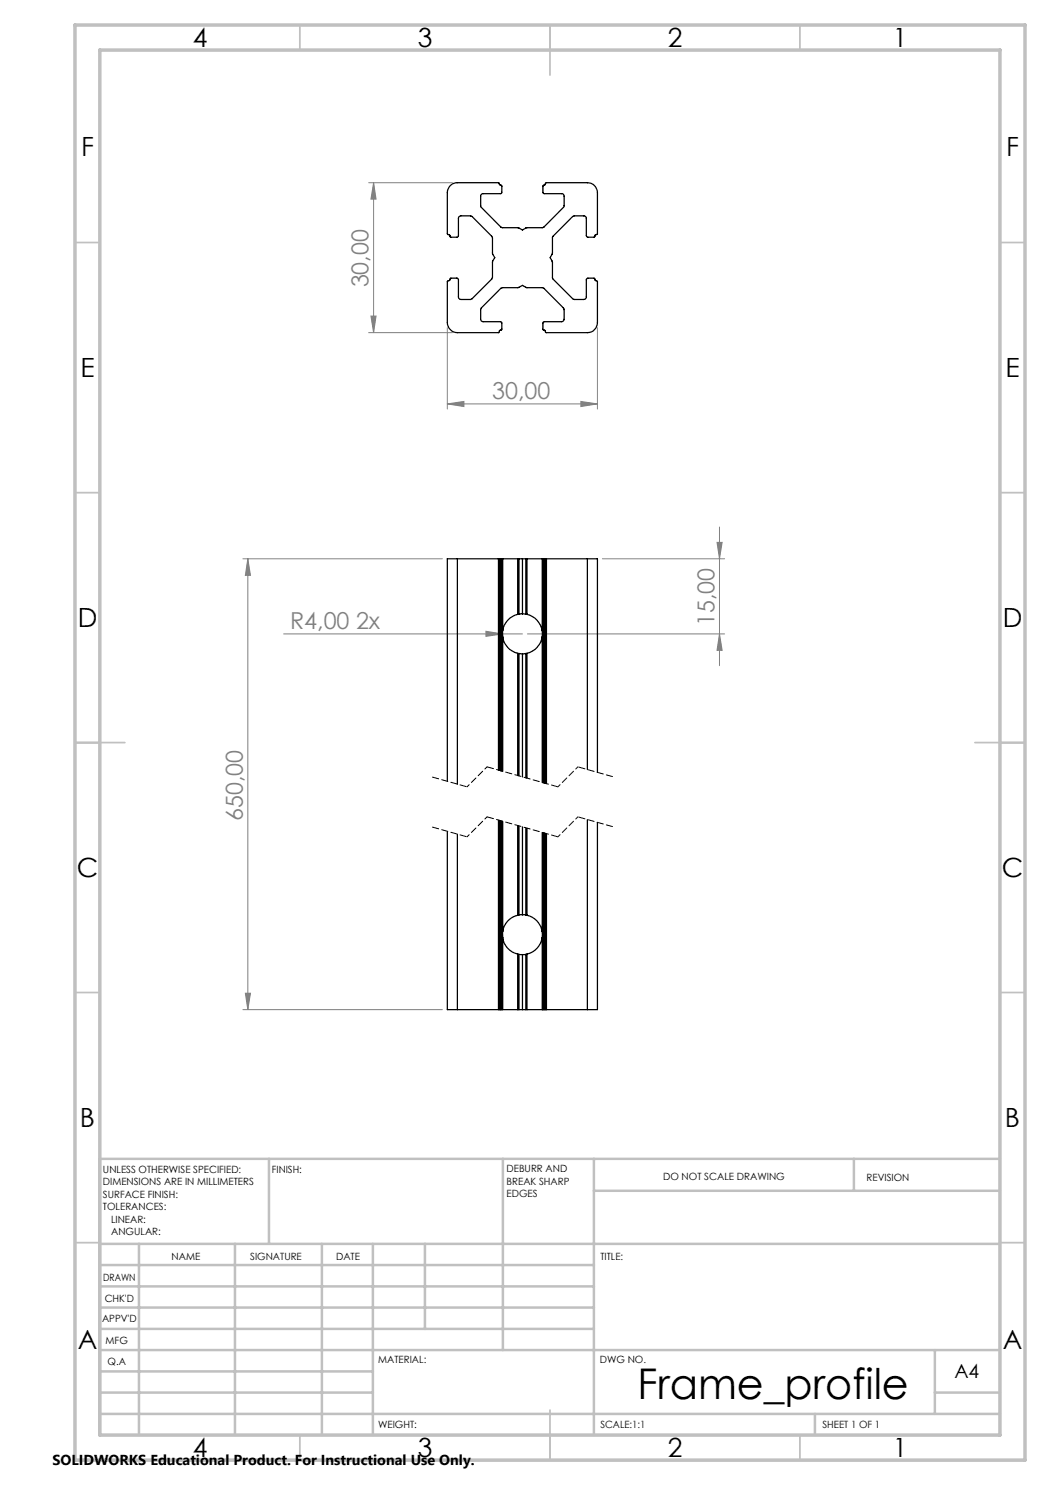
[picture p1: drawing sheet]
<svg xmlns="http://www.w3.org/2000/svg" width="210mm" height="297mm" viewBox="0 0 210 297" stroke-linecap="round" stroke-linejoin="round" font-family="sans-serif">
<g fill="none" stroke="#808080" stroke-width=".2">
<path d="M73.7 36.5h16.8M74.7 36.5v30M74.7 36.5l.5 3.3h-1zM73.7 66.5h16.8M74.2 63.2h1l-.5 3.3zM89.5 65.5v16.3M119.5 65.5v16.3M89.5 80.8l3.3-.5v1zM89.5 80.8h30M116.2 80.3l3.3 .5-3.3 .5zM48.6 111.8h39.9M49.6 111.8l.5 3.3h-1z"/>
<path d="M49.6 111.8v90.1M120.5 111.8h24.4M143.4 108.5h1l-.5 3.3zM143.9 105.4v27.7M56.7 126.8h47.8M97.2 126.3l3.3 .5-3.3 .5zM100.5 127.1l.1 .6M105.5 126.8h39.4M143.9 126.8l.5 3.3h-1zM49.1 198.6h1l-.5 3.3zM48.6 201.9h39.9"/>
</g>
<path d="M93.4 157.4l-7.1-2M122.7 155.4l-7.1-2M93.4 167.4l-7.1-2M122.7 165.4l-7.1-2" fill="none" stroke="#000" stroke-width=".2" stroke-dasharray="1.3 .6" stroke-dashoffset="-.2"/>
<path d="M97.4 153.4l-4 4M115.6 153.4l-4 4M97.4 163.4l-4 4M115.6 163.4l-4 4" fill="none" stroke="#000" stroke-width=".2" stroke-dasharray="1.3 .6" stroke-dashoffset=".7"/>
<path d="M111.6 157.4l-14.2-4M111.6 167.4l-14.2-4" fill="none" stroke="#000" stroke-width=".2" stroke-dasharray="1.3 .6" stroke-dashoffset="-.1"/>
<g fill="none" stroke="#c0c0c0" stroke-width=".35">
<path d="M60 5v5M110 5v10M160 5v5M15 48.5h5M200 48.5h5M15 98.5h5M200 98.5h5M15 148.5h10M195 148.5h10M15 198.5h5M200 198.5h5M15 248.5h5"/>
<path d="M200 248.5h5M60 287v5M110 282v10M160 287v5"/>
</g>
<g fill="none" stroke="#c0c0c0" stroke-width=".5">
<path d="M53.8 231.8v17M100.6 231.8v38.2M118.8 231.8v55.2M118.8 238.2h81.2M170.8 231.8v6.4M200 231.8h-180v55.2M20 248.8h180M20 257.3h98.8M20 253h98.8M27.8 248.8v38.2M47 248.8v38.2M64.4 248.8v38.2"/>
<path d="M74.6 248.8v38.2M85 248.8v17M20 265.8h98.8M20 261.5h98.8M20 278.5h54.6M20 274.3h54.6M20 270h180M187 278.5h13M187 270v12.8M20 282.8h180M163 282.8v4.2"/>
</g>
<path d="M15 5h190v287h-190zM20 10h180v277h-180z" fill="none" stroke="#c0c0c0" stroke-width=".7"/>
<g fill="#808080">
<path d="M97.2 126.3l3.3 .5-3.3 .5z"/>
<path d="M89.5 80.8l3.3-.5v1zM116.2 80.3l3.3 .5-3.3 .5z"/>
<path d="M74.2 63.2h1l-.5 3.3zM74.7 36.5l.5 3.3h-1z"/>
<path d="M49.6 111.8l.5 3.3h-1zM49.1 198.6h1l-.5 3.3z"/>
<path d="M143.4 108.5h1l-.5 3.3zM143.9 126.8l.5 3.3h-1z"/>
</g>
<g fill="none" stroke="#000" stroke-width=".25">
<path d="M90.1 37.1a1.91 1.91 0 0 1 1.4-.6l8.3 .1a.44 .44 0 0 0 .5 .5v1.6h-3.8l-.3 .2v2.4l4.1 4.2h3.4l.8 .5 .8-.5 3.5-.1 4-4-.1-2.5-.3-.2h-3.7l-.1-.1 .1-1.5a.44 .44 0 0 0 .4-.5h8.8a1.98 1.98 0 0 1 1.6 1.9v8.3a.41 .41 0 0 0-.5 .5l-1.5 .1-.2-.2v-3.6l-.2-.3-.2-.1h-2.2l-4.2 4.1v3.4l-.5 .8 .5 .9v3.3l4.2 4.2h2.1l.4-.2 .1-3.8 .1-.2 1.4-.1 .2 .5 .5 .1v8.3a2.05 2.05 0 0 1-2 2h-8.4a.44 .44 0 0 0-.5-.5v-1.5l.2-.2h3.5l.4-.1 .1-.3v-2.1l-4.1-4.2-3.4-.1-.8-.4-.9 .4-3.3 .1-4.1 4.1-.1 2.2 .2 .3 .3 .1h3.6l.2 .2-.1 1.5a.54 .54 0 0 0-.5 .5h-8.7a2.07 2.07 0 0 1-1.6-2v-8.2l.1-.2a.38 .38 0 0 0 .5-.4l1.3-.1 .3 .3v3.6l.2 .3 2.4 .1 4.1-4.2 .1-3.4 .5-.8-.5-.7-.1-3.5-4.2-4.1h-2.1l-.3 .2-.1 3.8-.3 .2-1.4-.1a.44 .44 0 0 0-.5-.5v-8.3l.1-.7zM91.5 111.8h-2v44.5M91.5 111.8h8.2M91.5 111.8v45M99.7 111.8h.2M99.7 111.8v42.2M99.9 111.8h.2M99.9 111.8v42.3M100.1 111.8h.1M100.1 111.8v42.4M100.2 111.8h.2M100.2 111.8v42.4"/>
<path d="M100.4 111.8h.1M100.4 111.8v42.4M100.5 111.8h3M100.5 111.8v14.3M103.5 111.8h.3M103.5 111.8v11.1M103.8 111.8h1.4M103.8 111.8v11M104.5 111.8v11M105.2 111.8h.2M105.2 111.8v11M105.4 111.8h3"/>
<path d="M105.4 111.8v11.1M108.4 111.8h.2M108.4 111.8v14.3M108.6 111.8h.2M108.6 111.8v44.8M108.8 111.8h.1M108.8 111.8v44.8M108.9 111.8h.2M108.9 111.8v44.8M109.1 111.8h.2M109.1 111.8v44.9M109.3 111.8v44.9"/>
<path d="M109.3 111.8h8.2M117.5 111.8h2v42.7M117.5 111.8v42.1M100.5 126.1v1.3M100.5 127.4a4 4 0 0 0 3 3.3M100.5 127.4v26.9M103.5 130.7h.3M103.5 122.9a4 4 0 0 0-3 3.2M103.5 130.7v24.4M103.8 122.8l-.3 .1M103.8 130.7l.7 .1M103.8 130.7v24.5"/>
<path d="M104.5 122.8h.7M104.5 122.8h-.7M104.5 130.8v24.6M105.2 122.8l.2 .1M105.2 130.7l-.7 .1M105.2 130.7v24.9M105.4 130.7h-.2M105.4 122.9a4.1 4.1 0 0 1 3 3.2M105.4 130.7v24.9M108.4 126.1v1.3M108.4 127.4a4.1 4.1 0 0 1-3 3.3M108.4 127.4v29.1"/>
<path d="M89.5 166.3v35.6h2M91.5 166.9v35M99.7 164v37.9M99.9 164.1v37.8M100.1 164.1v37.8M100.2 164.2v37.7M100.4 164.2v37.7M100.5 164.3v22M103.5 165.1v18M103.8 165.2v17.8M104.5 165.4v17.5M105.2 165.6v17.4"/>
<path d="M105.4 165.7v17.4M108.4 166.5v19.8M108.6 166.5v35.4M108.8 166.6v35.3M108.9 166.6v35.3M109.1 166.7v35.2M109.3 166.8v35.1M117.5 163.9v38M119.5 164.5v37.4h-2M100.5 186.3v1.2M100.5 187.5a3.9 3.9 0 0 0 3 3.3M100.5 187.5v14.4"/>
<path d="M103.5 183.1a3.9 3.9 0 0 0-3 3.2M103.5 190.8l.3 .1M103.5 190.8v11.1M103.8 183l-.3 .1M103.8 190.9h.7M103.8 190.9v11M104.5 182.9l.7 .1M104.5 182.9l-.7 .1M104.5 190.9v11M105.2 183l.2 .1M105.2 190.9h-.7M105.2 190.9v11"/>
<path d="M105.4 190.8l-.2 .1M105.4 183.1a4 4 0 0 1 3 3.2M105.4 190.8v11.1M108.4 186.3v1.2M108.4 187.5a4 4 0 0 1-3 3.3M108.4 187.5v14.4M91.5 201.9h8.2M99.7 201.9h.2M99.9 201.9h.2M100.1 201.9h.1M100.2 201.9h.2M100.4 201.9h.1"/>
<path d="M100.5 201.9h3M103.5 201.9h.3M103.8 201.9h1.4M105.2 201.9h.2M105.4 201.9h3M108.4 201.9h.2M108.6 201.9h.2M108.8 201.9h.1M108.9 201.9h.2M109.1 201.9h.2M109.3 201.9h8.2"/>
</g>
<text font-size="8.5" x="127.5" y="279.7">Frame_profile</text>
<g font-size="5.3">
<text x="38.5" y="9.5">4</text>
<text x="83.5" y="9.5">3</text>
<text x="133.6" y="9.5">2</text>
<text x="178.6" y="9.5">1</text>
<text x="16.2" y="31.2">F</text>
<text x="201.2" y="31.2">F</text>
<text x="16.1" y="75.5">E</text>
<text x="201.1" y="75.5">E</text>
<text x="15.5" y="125.5">D</text>
<text x="200.5" y="125.5">D</text>
<text x="15.4" y="175.5">C</text>
<text x="200.4" y="175.5">C</text>
<text x="16" y="225.5">B</text>
<text x="201" y="225.5">B</text>
<text x="15.5" y="269.7">A</text>
<text x="200.5" y="269.7">A</text>
<text x="38.5" y="291.5">4</text>
<text x="83.5" y="291.5">3</text>
<text x="133.6" y="291.5">2</text>
<text x="178.6" y="291.5">1</text>
</g>
<g font-size="4.7" fill="#808080">
<text x="73.7" y="57.5" transform="rotate(-90 73.7 57.5)">30,00</text>
<text x="98.4" y="79.8">30,00</text>
<text x="58" y="125.7">R4,00 2x</text>
<text x="142.9" y="125.2" transform="rotate(-90 142.9 125.2)">15,00</text>
<text x="48.6" y="164.2" transform="rotate(-90 48.6 164.2)">650,00</text>
</g>
<text font-size="3.9" x="190.9" y="275.5">A4</text>
<text font-size="2.9" x="10.5" y="292.9">SOLIDWORKS Educational Product. For Instructional Use Only.</text>
<g font-size="2">
<text x="20.6" y="234.6">UNLESS OTHERWISE SPECIFIED:</text>
<text x="20.6" y="237.1">DIMENSIONS ARE IN MILLIMETERS</text>
<text x="20.6" y="239.6">SURFACE FINISH:</text>
<text x="54.4" y="234.6">FINISH:</text>
<text x="101.3" y="234.5">DEBURR AND</text>
<text x="101.3" y="237">BREAK SHARP</text>
<text x="101.3" y="239.5">EDGES</text>
<text x="132.6" y="236">DO NOT SCALE DRAWING</text>
<text x="173.3" y="236.2">REVISION</text>
<text x="20.6" y="242.1">TOLERANCES:</text>
<text x="22.2" y="244.6">LINEAR:</text>
<text x="22.2" y="247.1">ANGULAR:</text>
<text x="34.3" y="252">NAME</text>
<text x="50" y="251.9">SIGNATURE</text>
<text x="67.2" y="251.9">DATE</text>
<text x="120.1" y="251.9">TITLE:</text>
<text x="20.6" y="256.1">DRAWN</text>
<text x="20.9" y="260.3">CHK'D</text>
<text x="20.4" y="264.4">APPV'D</text>
<text x="21.1" y="268.8">MFG</text>
<text x="21.5" y="273">Q.A</text>
<text x="75.6" y="272.5">MATERIAL:</text>
<text x="120" y="272.5">DWG NO.</text>
<text x="75.6" y="285.5">WEIGHT:</text>
<text x="120.1" y="285.6">SCALE:1:1</text>
<text x="164.5" y="285.6">SHEET 1 OF 1</text>
</g>
</svg>
